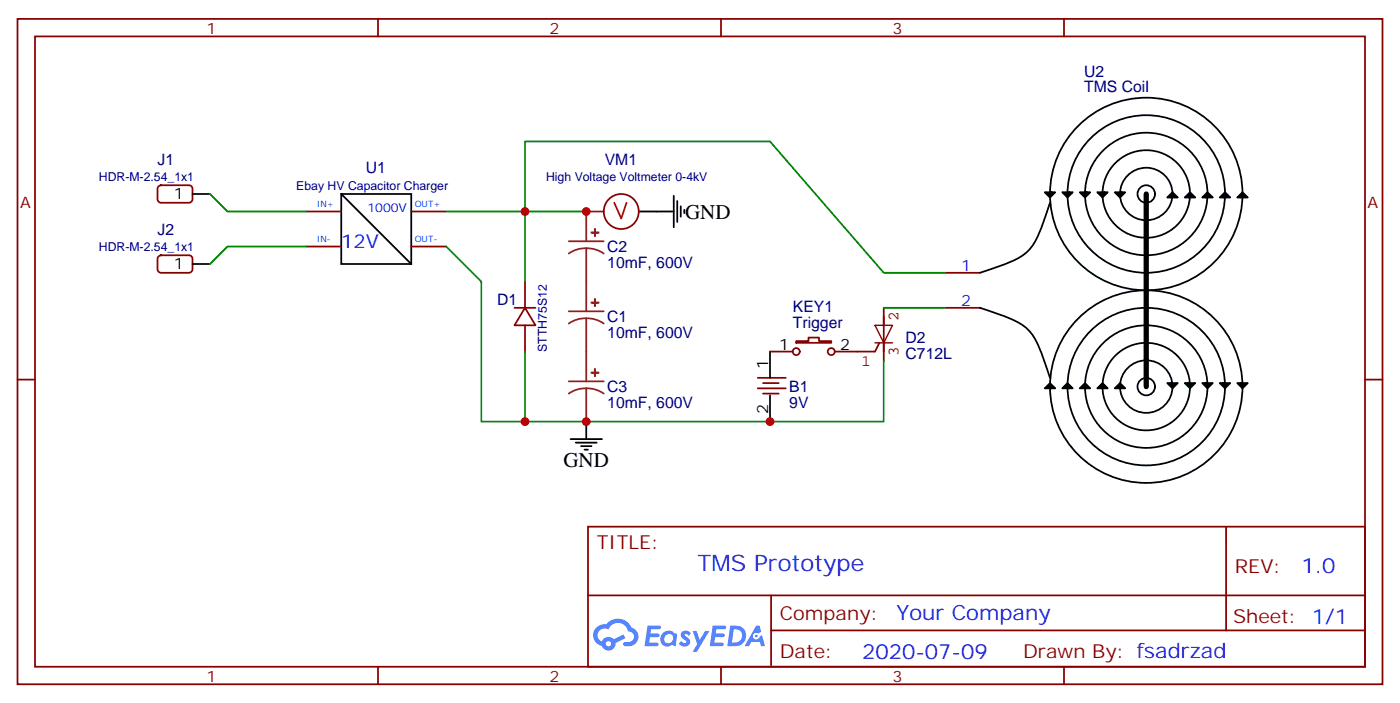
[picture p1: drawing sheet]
<svg xmlns="http://www.w3.org/2000/svg" width="282mm" height="142mm" viewBox="0 0 282 142" stroke-linecap="round" stroke-linejoin="round" font-family="sans-serif">
<g fill="none" stroke="#8c2424" stroke-width=".35">
<path d="M114.7 48.6h7M118.2 50l-1.9 .3-1.6 .8M118.2 50l1.8 .3 1.7 .8M118.2 42.6v6M118.2 50v12.7M114.7 62.7h7M114.7 76.8h7M118.2 64.1l-1.9 .3-1.6 .8M118.2 64.1l1.8 .3 1.7 .8M118.2 78.2l-1.9 .3-1.6 .8M118.2 78.2l1.8 .3 1.7 .8M118.2 64.1v12.7"/>
<path d="M118.2 78.2v6.7"/>
</g>
<g fill="#8c2424" stroke="#8c2424" stroke-width=".35">
<path d="M119.2 61h1.4z"/>
<path d="M119.9 60.3v1.4z"/>
<path d="M119.2 46.8l1.4 .1z"/>
<path d="M119.9 46.1v1.5z"/>
<path d="M119.2 75.1h1.4z"/>
<path d="M119.9 74.4v1.4z"/>
</g>
<g fill="none" stroke="#000" stroke-width=".35">
<path d="M38.8 39.1h3.5M68.8 39.1h14.1v14.1h-14.1zM68.8 39.1l14.1 14.1M135.8 39.4v6.4M38.8 53.2h3.5M128.8 42.6h7M136.5 40.5v4.2M137.2 41.6v2.1M137.9 42.3v.7M211.7 40.9l-1.3 3.7a12.8 12.8 0 0 1-4.3 6.9 37.7 37.7 0 0 1-8.5 3.5M155.2 70.8v5.3M155.2 79.7v5.2"/>
<path d="M197.6 62l3.7 1.3a12.8 12.8 0 0 1 6.9 4.3 37.7 37.7 0 0 1 3.5 8.5M115 88.5h6.4M116.1 89.2h4.2M117.1 89.9h2.1M117.8 90.6h.7M118.2 84.9v3.6"/>
<circle cx="231.1" cy="39.1" r="19.4"/>
<circle cx="231.1" cy="39.1" r="12.3"/>
<circle cx="231.1" cy="39.1" r="15.9"/>
<circle cx="231.1" cy="39.1" r="8.8"/>
<circle cx="231.1" cy="39.1" r="1.76"/>
<circle cx="231.1" cy="39.1" r="5.3"/>
<circle cx="231.1" cy="77.9" r="19.4"/>
<circle cx="231.1" cy="77.9" r="12.3"/>
<circle cx="231.1" cy="77.9" r="15.9"/>
<circle cx="231.1" cy="77.9" r="8.8"/>
<circle cx="231.1" cy="77.9" r="1.76"/>
<circle cx="231.1" cy="77.9" r="5.3"/>
</g>
<path d="M118.2 42.6h3.5" fill="none" stroke="#f00" stroke-width=".35"/>
<g fill="none" stroke="#870000" stroke-width=".35">
<path d="M3.5 3.8h275.2v134.1h-275.2zM7.1 7.3h268.1v127h-268.1zM76.2 3.8v3.5M145.3 3.8v3.5M214.5 3.8v3.5M32 37.5l.5-.2h5.6a.71 .71 0 0 1 .7 .7v2.1a.76 .76 0 0 1-.7 .8h-5.6a.76 .76 0 0 1-.8-.8v-2.1zM32 51.6l.5-.2h5.6a.71 .71 0 0 1 .7 .7v2.2a.76 .76 0 0 1-.7 .7h-5.6a.76 .76 0 0 1-.8-.7v-2.2zM61.7 42.6h7.1M61.7 49.7h7.1M82.9 42.6h7.1M82.9 49.7h7.1M105.8 56.7v5.3"/>
<path d="M190.5 55h7.1M3.5 76.5h3.6M103.7 62h4.2M105.8 62l2.1 3.5h-4.2zM105.8 65.5v5.3M152.8 76.1h5.6M152.8 78.2h5.6M153.8 77.2h3.2M153.8 79.3h3.2M155.2 70.8h4.6M160.5 68.7h2.5v-.7h2.1v.7h2.5v.4h-7.1zM168.3 70.8h4.6"/>
<path d="M190.5 62h7.1M275.2 76.5h3.5M118.5 106.1h156.7v28.2h-156.7zM118.6 120h156.4M155.4 120v14.1M247.2 106.1v20.9M76.2 134.3v3.6M145.3 134.3v3.6M155.4 127h119.6M214.5 134.3v3.6"/>
<circle cx="125.2" cy="42.6" r="3.5"/>
<circle cx="160.5" cy="70.8" r=".71"/>
<circle cx="167.6" cy="70.8" r=".71"/>
</g>
<path d="M123.8 40.9l1.4 3.1 1.1-3.1" fill="none" stroke="#c00" stroke-width=".35"/>
<path d="M42.3 39.1l3.6 3.5h15.8M61.7 49.7h-15.8l-3.6 3.5M90 49.7l7 7v28.2h8.8M90 42.6h15.8v-14.1h49.4l23 26.5h12.3M118.2 42.6h-12.4v14.1M105.8 70.8v14.1h72.4v-12.3M178.2 62h12.3" fill="none" stroke="#008700" stroke-width=".35"/>
<circle cx="68.8" cy="39.1" r=".18" fill="#000"/>
<path d="M177.3 69.1l-.9 1.7h-3.5M178.2 62v10.6" fill="none" stroke="#850000" stroke-width=".35"/>
<path d="M176.4 65.5h3.5l-1.7 3.6zM176.4 69.1h3.5" fill="none" stroke="#850000" stroke-width=".28"/>
<g fill="#000" stroke="#000" stroke-width=".35">
<path d="M210.6 38.7h2.1l-1 1.1zM214.1 38.7h2.2l-1.1 1.1zM217.7 38.7h2.1l-1.1 1.1zM221.2 38.7h2.1l-1.1 1.1zM224.7 38.7h2.1l-1 1.1zM235.3 39.8l1.1-1.1 1 1.1zM238.8 39.8l1.1-1.1 1 1.1zM242.4 39.8l1-1.1 1.1 1.1zM245.9 39.8l1-1.1 1.1 1.1zM249.4 39.8l1.1-1.1 1 1.1zM210.6 78.2l1.1-1 1 1zM214.1 78.2l1.1-1 1.1 1z"/>
<path d="M217.7 78.2l1-1 1.1 1zM221.2 78.2l1-1 1.1 1zM224.7 78.2l1.1-1 1 1zM235.3 77.2h2.1l-1 1zM238.8 77.2h2.1l-1 1zM242.4 77.2h2.1l-1.1 1zM245.9 77.2h2.1l-1.1 1zM249.4 77.2h2.1l-1 1z"/>
</g>
<path d="M231.1 39.1v38.8" fill="none" stroke="#000" stroke-width="1.1"/>
<g fill="#5487ff">
<path d="M137.5 127.3a1.22 1.22 0 0 1 1.7 .3l-.3 .5a.47 .47 0 0 0-.4-.4 .47 .47 0 0 0-.5 .2l.1 .2a1.55 1.55 0 0 1 1 1.4 1.34 1.34 0 0 1-2.3 .2l.5-.5 .7 .4a.29 .29 0 0 0 .4-.3 .29 .29 0 0 0-.3-.3 1.04 1.04 0 0 1-.6-1.7z"/>
<path d="M130.5 126h2.1a.43 .43 0 0 1 .5 .1 .43 .43 0 0 1 .1 .5l-.3 .2h-1.6l-.2 .8h1.6a.37 .37 0 0 1 .3 .4 .37 .37 0 0 1-.4 .4h-1.6l-.1 1.1h1.2a.43 .43 0 0 1 .5 .1 .43 .43 0 0 1 .1 .4l-.3 .2h-2.5z"/>
<path d="M143.7 126h2.1a.43 .43 0 0 1 .5 .1 .43 .43 0 0 1 .1 .5l-.4 .2h-1.6l-.1 .8h1.5a.37 .37 0 0 1 .3 .4 .37 .37 0 0 1-.4 .4h-1.5l-.2 1.1h1.3a.43 .43 0 0 1 .5 0 .43 .43 0 0 1 .1 .5l-.4 .2h-2.4z"/>
<path d="M152.4 126.1h.7l.3 1.2-.6 .3a.69 .69 0 0 0-1 .3 .69 .69 0 0 0 .5 1 .69 .69 0 0 0 .8-.7l.5-.2 .6 2.2h-.8l-.2-.9h-1.7l-.5 .9h-.9z"/>
<path d="M139.6 127.1h.8l.6 1.8 1.1-1.8h.9l-2.5 4.2h-.9l.9-1.5z"/>
<path d="M147.2 126l-.6 4.2h1.4a2.11 2.11 0 0 0 2.4-2.1 2.11 2.11 0 0 0-2.5-2.1zM147.9 126.8a1.39 1.39 0 0 1 1.7 1.4 1.39 1.39 0 0 1-1.8 1.3h-.3z"/>
<path d="M133.5 127.7a1.47 1.47 0 0 0-.1 2.1 1.47 1.47 0 0 0 2.1 .1l.7 .3 .3-2.3-.2-.2-.4-.1a1.49 1.49 0 0 0-2.4 .1zM134.2 128a.91 .91 0 0 1 1.5 .4 .91 .91 0 0 1-1 1.2 .87 .87 0 0 1-.8-.6 .87 .87 0 0 1 .3-1z"/>
<path d="M120.2 126.4a2.18 2.18 0 0 0 1.1 3.7 1.44 1.44 0 0 0 1.6 1 1.44 1.44 0 0 0 1.2-1.5l2-1-.4-.8-2 1a1.47 1.47 0 0 0-2.4 .4 1.39 1.39 0 0 1-.6-1.9 1.39 1.39 0 0 1 2-.5 2.08 2.08 0 0 1 2.1-1.3 2.08 2.08 0 0 1 1.8 1.7 1.07 1.07 0 0 1 1.2 1 1.07 1.07 0 0 1-1 1.2h-.7a.43 .43 0 0 0-.5 .3 .43 .43 0 0 0 .4 .5 2 2 0 0 0 2.4-1 2 2 0 0 0-.6-2.5l-.5-.3a2.98 2.98 0 0 0-5.1-.6l-1 .1zM122.1 129.7a.55 .55 0 0 1 1.1 0 .55 .55 0 0 1-1.1 0z"/>
<circle cx="152.5" cy="128.1" r=".26"/>
</g>
<g fill="#c00">
<circle cx="155.2" cy="84.9" r=".88"/>
<circle cx="105.8" cy="84.9" r=".88"/>
<circle cx="118.2" cy="42.6" r=".88"/>
<circle cx="118.2" cy="84.9" r=".88"/>
<circle cx="105.8" cy="42.6" r=".88"/>
</g>
<text font-size="4.6" fill="#00f" x="140.6" y="115.1">TMS Prototype</text>
<g font-size="4.2">
<text x="138.1" y="44.1">GND</text>
<text x="113.6" y="94.1">GND</text>
</g>
<g font-size="4.2" fill="#00f">
<text x="262.3" y="115.4">1.0</text>
<text x="180.7" y="124.9">Your Company</text>
<text x="173.8" y="132.7">2020-07-09</text>
</g>
<text font-size="3.9" fill="#00f" x="68.8" y="49.9">12V</text>
<g font-size="3.9" fill="#800">
<text x="120.3" y="110.7">TITLE:</text>
<text x="248.9" y="115.4">REV:</text>
<text x="157.2" y="124.9">Company:</text>
<text x="248.6" y="125.5">Sheet: 1/1</text>
<text x="157.2" y="132.6">Date:</text>
<text x="206.2" y="132.7">Drawn By: fsadrzad</text>
</g>
<g font-size="3.2" fill="#800">
<text x="41.6" y="6.8">1</text>
<text x="110.8" y="6.8">2</text>
<text x="179.9" y="6.8">3</text>
<text x="4.1" y="41.9">A</text>
<text x="275.7" y="41.9">A</text>
<text x="41.6" y="137.3">1</text>
<text x="110.8" y="137.3">2</text>
<text x="179.9" y="137.3">3</text>
</g>
<g font-size="3.2" fill="#000080">
<text x="218.6" y="15.5">U2</text>
<text x="218.6" y="18.6">TMS Coil</text>
<text x="31.8" y="33.2">J1</text>
<text x="73.7" y="34.9">U1</text>
<text x="121.9" y="33.2">VM1</text>
<text x="31.8" y="47.3">J2</text>
<text x="122.4" y="54">10mF, 600V</text>
<text x="122.4" y="50.8">C2</text>
<text x="100.2" y="61.4">D1</text>
<text x="122.4" y="65">C1</text>
<text x="159.8" y="62.9">KEY1</text>
<text x="122.4" y="68.1">10mF, 600V</text>
<text x="159.8" y="66.1">Trigger</text>
<text x="182.6" y="69.1">D2</text>
<text x="182.6" y="72.2">C712L</text>
<text x="122.4" y="82.2">10mF, 600V</text>
<text x="122.4" y="79.1">C3</text>
<text x="159.1" y="82.2">9V</text>
<text x="159.1" y="79">B1</text>
</g>
<g font-size="3.2">
<text x="35" y="40.1">1</text>
<text x="35" y="54.3">1</text>
<text x="157.1" y="70.5">1</text>
<text x="169.3" y="70.5">2</text>
<text x="154.9" y="74.4" transform="rotate(-90 154.9 74.4)">1</text>
<text x="154.9" y="83.4" transform="rotate(-90 154.9 83.4)">2</text>
</g>
<g font-size="3.2" fill="#00f">
<text x="193.8" y="54.6">1</text>
<text x="193.8" y="61.7">2</text>
</g>
<g font-size="3.2" fill="#840000">
<text x="181.2" y="64.7" transform="rotate(-90 181.2 64.7)">2</text>
<text x="181.2" y="71.8" transform="rotate(-90 181.2 71.8)">3</text>
<text x="173.7" y="73.8">1</text>
</g>
<g font-size="2.5" fill="#000080">
<text x="19.9" y="36.4">HDR-M-2.54_1x1</text>
<text x="59.7" y="38.2">Ebay HV Capacitor Charger</text>
<text x="110.1" y="36.5">High Voltage Voltmeter 0-4kV</text>
<text x="19.9" y="50.5">HDR-M-2.54_1x1</text>
<text x="110.2" y="70.9" transform="rotate(-90 110.2 70.9)">STTH75S12</text>
</g>
<text font-size="2.5" fill="#00f" x="74.1" y="42.6">1000V</text>
<g font-size="1.8" fill="#00f">
<text x="63.9" y="41.7">IN+</text>
<text x="83.6" y="41.7">OUT+</text>
<text x="63.9" y="48.7">IN-</text>
<text x="83.6" y="48.7">OUT-</text>
</g>
</svg>
